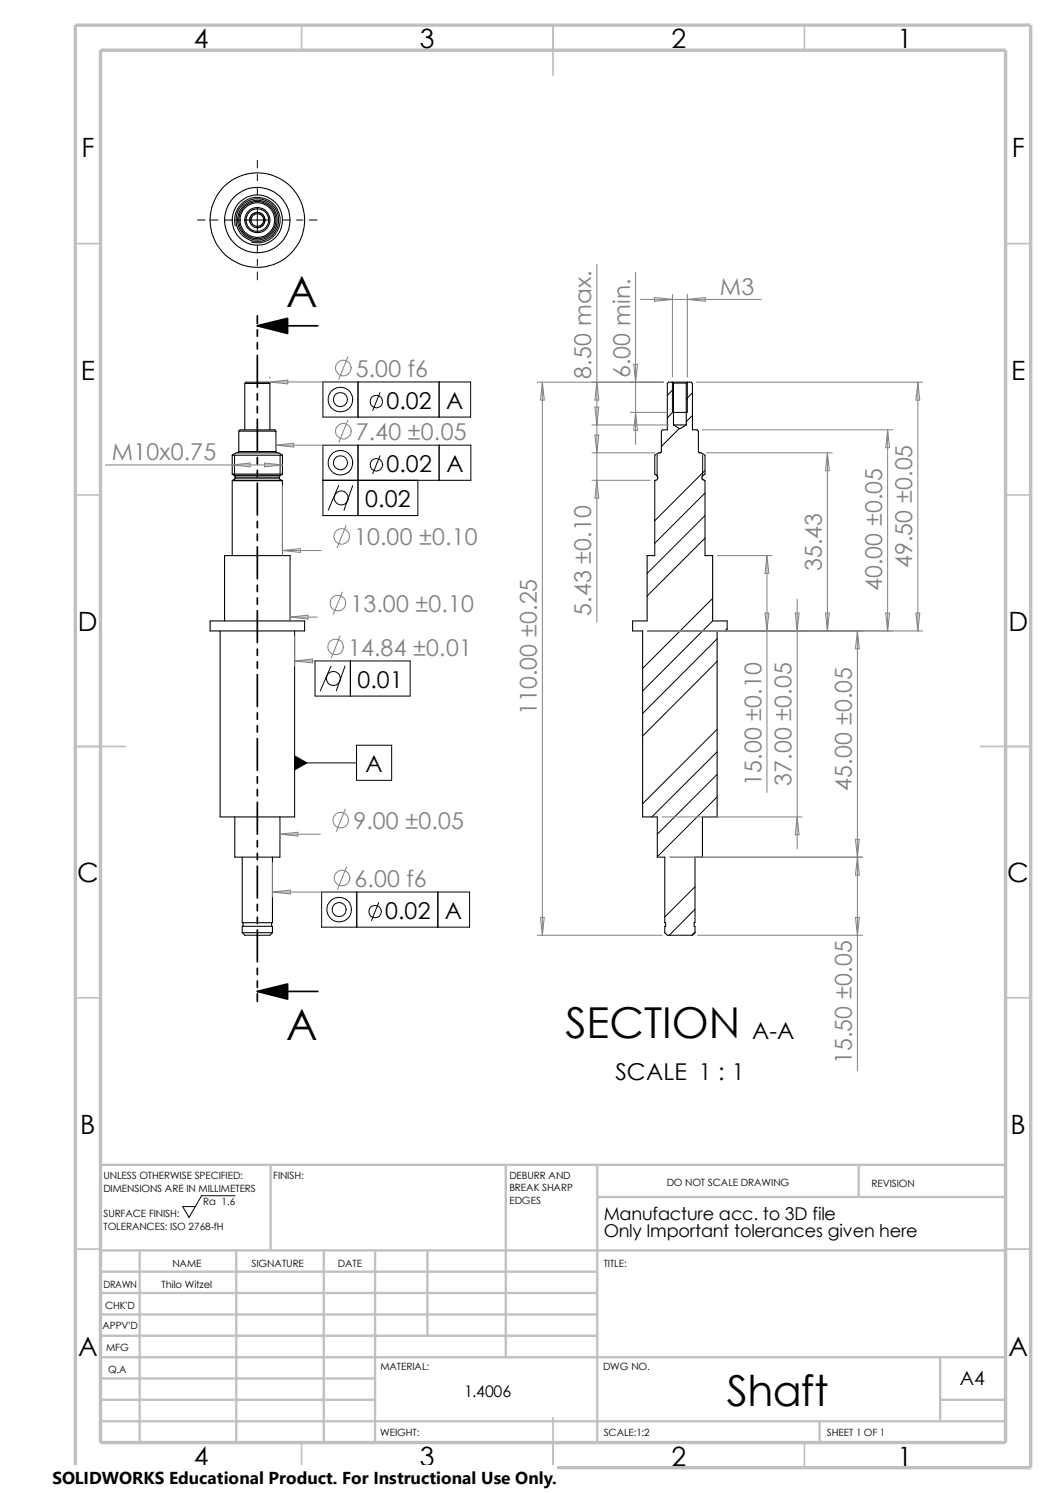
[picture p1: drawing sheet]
<svg xmlns="http://www.w3.org/2000/svg" width="210mm" height="297mm" viewBox="0 0 210 297" stroke-linecap="round" stroke-linejoin="round" font-family="sans-serif">
<g fill="none" stroke="#c0c0c0" stroke-width=".34">
<path d="M60 5v5M110 5v10M160 5v5M15 48.5h5M200 48.5h5M15 98.5h5M200 98.5h5M15 148.5h10M195 148.5h10M15 198.5h5M200 198.5h5M15 248.5h5"/>
<path d="M200 248.5h5M60 287v5M110 282v10M160 287v5"/>
</g>
<g fill="none" stroke="#c0c0c0" stroke-width=".47">
<path d="M53.8 231.7v17.1M100.6 231.7v38.3M118.8 231.7v55.3M118.8 238.1h81.2M170.8 231.7v6.4M200 231.7h-180v55.3M20 248.8h180M20 253h98.8M20 257.2h98.8M27.8 248.8v38.2M47 248.8v38.2M64.4 248.8v38.2"/>
<path d="M74.6 248.8v38.2M85 248.8v16.9M20 278.5h54.6M20 270h180M20 274.2h54.6M20 261.5h98.8M20 265.7h98.8M187 278.5h13M187 270v12.7M20 282.7h180M163 282.7v4.3"/>
</g>
<path d="M15 5h190v287h-190zM20 10h180v277h-180z" fill="none" stroke="#c0c0c0" stroke-width=".68" stroke-linecap="butt"/>
<g fill="none" stroke="#000" stroke-width=".21">
<path d="M48.7 76.3l.2-.3h4.5l.3 .3M48.7 76.3v9.2M48.7 76.3h5M53.7 76.3v9.2M133.7 76h3M133.7 76h-.7l-.3 .3v9.2h-.9l-.3 .3v4l-.1 .2-.4 .1-.8 .5v3.7l.4 .3M133.7 76l.2 .2M133.9 76.2v8.3M133.9 76.2h2.6M136.5 76.2v8.3M136.7 76h.8l.2 .3v9.2h1l.2 .3v4.2l.5 .1 .8 .5v3.7l-.6 .4v.6l.4 .2M136.7 76l-.2 .2"/>
<path d="M46.2 95.6h10M46.2 90.6l.7-.5h8.5l.8 .5M46.2 90.6v3.7M46.2 95.6v14.9M46.2 94.3l.4 .3M46.2 94.3h10M46.2 90.6h10M46.6 94.6l.1 .3M46.8 95.1h8.8M46.8 95.1l-.4 .4M47.5 89.8l-.3 .3M47.5 85.8l.3-.3h6.9l.2 .3"/>
<path d="M47.5 85.8v4M47.5 89.8h7.4M47.5 85.8h7.4M54.8 89.8l.3 .3M54.9 85.8v4M55.6 94.9h-8.8v.2M55.6 95.1l.1 .3 .3 .1M55.6 94.9v.2M55.8 94.5l-.2 .4M56.2 94.3a3.5 3.5 0 0 1-2.2 .3h-7.4M56.2 90.6v3.7M56.2 95.6v14.9"/>
<path d="M130.6 94.5l.2 .2v.5l-.2 .3-.4 .1v14.9h-1.5v13h-2.9v2h2v37h2.9v8h1.5v13.1h.2v.7h-.2v1.2l.5 .6h5l.5-.6v-1.2h-.2v-.7h.2v-13.1h1.5v-8h2.9v-37h2v-2h-2.9v-13h-1.5v-14.9l-.2-.1M133.7 82h3M133.9 84.5l1.3 .8 1.3-.8M133.9 84.5h2.6M41.8 123.5h18.8v2h-18.8zM43.8 125.5v37h14.8v-37M44.7 123.5v-13h13v13M46.7 162.5v8h9v-8M48.2 170.5v13.1h6v-13.1M48.2 185.5l.5 .6h5l.5-.6M48.2 185.5v-1.2h6v1.2M48.2 185.5h6"/>
<path d="M48.3 183.6v.7M54 183.6v.7"/>
<circle cx="51.2" cy="43.8" r="6.5"/>
<circle cx="51.2" cy="43.8" r="3.7"/>
<circle cx="51.2" cy="43.8" r="5"/>
<circle cx="51.2" cy="43.8" r="1.52"/>
<circle cx="51.2" cy="43.8" r="9.4"/>
<circle cx="51.2" cy="43.8" r="4.2"/>
<circle cx="51.2" cy="43.8" r="2.51"/>
<circle cx="51.2" cy="43.8" r="2.25"/>
<circle cx="51.2" cy="43.8" r="3.4"/>
<circle cx="51.2" cy="43.8" r="1.26"/>
<circle cx="51.2" cy="43.8" r="4"/>
</g>
<g fill="none" stroke="#000" stroke-width=".2">
<path d="M51.2 31.9v1.5M51.2 34.7v1.2M51.2 37.2v1.6M39.3 43.8h1.5M42.1 43.8h1.2M44.6 43.8h1.6M46.8 45a4.6 4.6 0 0 1 4-5.8 4.6 4.6 0 0 1 4.9 5 4.6 4.6 0 0 1-5.7 4M48.7 43.8h5M49.7 44.2a1.49 1.49 0 0 1 1.4-1.9 1.49 1.49 0 0 1 1.6 1.6 1.49 1.49 0 0 1-1.9 1.3M51.2 41.3v5M51.2 48.8v1.5M51.2 51.6v1.2"/>
<path d="M51.2 54.1v1.6M56.2 43.8h1.5M59 43.8h1.2M61.5 43.8h1.6M64.2 76h29.4v7h-29.4zM71.2 76v7M75.6 78.1l-1.5 3.6M87.3 76v7M133.7 76v6M133.9 77.4l-1.2 1.3M136.7 76v6M137.7 78.1l-1.2 1.3"/>
<path d="M46.7 90.6v4M55.7 90.6v4M64.2 95.5h29.4v-6.9h-29.4v14h18.9v-7.1M67.4 96.6l-2.1 4.9M70.1 96.6l-1.7 4.9M71.2 88.6v14M75.6 90.7l-1.5 3.5M87.3 88.6v6.9M130.7 90.6v4M133.9 81.9l-1.2 1.2M135.1 85.2l-3.6 3.6M137.7 82.6l-1.2 1.3"/>
<path d="M139.7 90.6v4M140.2 93.6l-10 10M140.2 98.1l-10 10M140.2 102.6l-11.5 11.5M140.2 107.1l-11.5 11.5M141.7 119l-13.9 14M62.7 131.5h18.9v7h-18.9zM65.8 132.5l-2.1 4.9M68.6 132.5l-1.7 4.9M69.7 131.5v7M141.7 123.5l-13.9 14M142.6 127.1l-14.8 14.8"/>
<path d="M142.6 131.6l-14.8 14.8M144.6 125.1l-.4 .4M58.6 151.8h12.3M70.9 148.3h7v6.9h-7zM142.6 145.1l-14.8 14.8M142.6 149.6l-13 12.9M142.6 154.1l-11.9 11.8M142.6 158.5l-11.9 11.9M64 177.5h29.4v6.9h-29.4zM71 177.5v6.9M75.3 179.6l-1.4 3.5M87.1 177.5v6.9"/>
<path d="M138.2 176.4l-6 6M138.2 180.9l-5.1 5.2M138.2 185.4l-.6 .7M46.7 237.9h-6.6l-2.5 4.3-1.3-2.2h2.6"/>
<circle cx="67.7" cy="79.5" r="1.4"/>
<circle cx="67.7" cy="79.5" r="2.45"/>
<circle cx="74.8" cy="79.9" r="1.24"/>
<circle cx="67.7" cy="92.1" r="2.45"/>
<circle cx="67.7" cy="92.1" r="1.4"/>
<circle cx="67.9" cy="99" r="1.4"/>
<circle cx="74.9" cy="92.5" r="1.26"/>
<circle cx="66.3" cy="135" r="1.4"/>
<circle cx="67.4" cy="181" r="1.4"/>
<circle cx="67.4" cy="181" r="2.45"/>
<circle cx="74.6" cy="181.4" r="1.26"/>
</g>
<g fill="none" stroke="#808080" stroke-width=".2">
<path d="M118.7 52.6v71.2M126.4 54.2v34.2M127.4 59.6h24M130.2 59.2l3.5 .4-3.5 .3zM133.7 58.5v16.5M136.7 58.5v16.5M136.7 59.6l3.6-.4v.7zM53.7 75v.3M53.7 76h10.5M53.7 76l3.5-.4v.8zM69.2 71l-1.8 4.4M106.8 76h25.2"/>
<path d="M107.9 76l.3 3.6h-.7zM107.9 76v110.1M118.7 76l.4 3.6h-.8zM126 72.5h.8l-.4 3.5zM138.5 76h45M182.5 76l.4 3.6h-.7zM182.5 76v49.5M21 92.5h35.2M46.2 92.5l3.5-.4v.8zM52.6 92.1l3.6 .4-3.6 .4zM54.9 86.8v2.8M54.9 88.6h9.3"/>
<path d="M54.9 88.6l3.5-.4v.7zM56.2 96.6v13.9M69.2 83.6l-1.8 4.4M117.7 95.5h11.6M117.7 84.5h15.3M117.7 90.1h12.6M118.3 86.5h.8l-.4 3.6zM118.3 81h.8l-.4 3.5zM118.7 95.5l.4 3.6h-.8zM125.4 82h7.3M126.4 82l.4 3.6h-.8zM139.7 85.5h37.8"/>
<path d="M140.5 90.1h25M164.5 90.1v35.4M164.5 90.1l.4 3.5h-.7zM176.5 85.5v40M176.5 85.5l.4 3.6h-.8zM56.2 109.5l3.5-.4v.8zM56.2 109.5h7.7M57.7 111.5v12.2M68.1 117.8l-1.8 4.4M68.8 104.5l-1.7 4.5M142.7 110.5h10.8M152.5 110.5v47.1"/>
<path d="M152.5 110.5l.4 3.6h-.8zM158.5 119.2v49.7M57.7 122.8l3.6-.4v.7zM57.7 122.8h5.4M58.6 131.5l3.5-.4v.8zM58.6 131.5h4.1M58.6 126.5v6M67.6 126.5l-1.7 4.4M128.8 125.5h54.7M152.1 122h.8l-.4 3.5zM158.2 122h.7l-.4 3.5zM164.2 122h.7l-.4 3.5z"/>
<path d="M170.5 125.5v87.5M170.5 125.5l.4 3.6h-.8zM176.1 122h.8l-.4 3.5zM182.2 122h.7l-.4 3.5zM54.2 177.5l3.5-.4v.7zM54.2 177.5h9.8M54.2 171.5v6.9M55.7 165.9h8M55.7 165.9l3.5-.3v.7zM55.7 163.5v3.4M68.7 161l-1.8 4.4M68.9 172.5l-1.8 4.4"/>
<path d="M131.7 162.5h27.8M133.2 170.5h38.3M158.5 162.5l.4 3.6h-.7zM170.1 167h.8l-.8 7.1h.8zM106.8 186.1h24.9M107.5 182.5h.7l-.3 3.6zM138.7 186.1h32.8M170.1 182.5h.8l-.4 3.6z"/>
<circle cx="68.3" cy="73.2" r="1.56"/>
<circle cx="68.3" cy="85.8" r="1.55"/>
<circle cx="67.2" cy="120" r="1.56"/>
<circle cx="68" cy="106.7" r="1.56"/>
<circle cx="66.7" cy="128.7" r="1.56"/>
<circle cx="67.7" cy="163.2" r="1.56"/>
<circle cx="68" cy="174.7" r="1.56"/>
</g>
<path d="M58.6 150.4l2.4 1.4-2.4 1.4z" fill="#000" stroke="#000" stroke-width=".2"/>
<path d="M51.2 64.8l6-1.5v3zM51.2 197.2l6-1.5v3.1z" fill="#000" stroke="#000" stroke-width=".34"/>
<g fill="none" stroke="#000" stroke-width=".34">
<path d="M51.2 64.8h12M51.2 62.8v1.5M51.2 65.6v1.3M51.2 68.2v1.2M51.2 70.7v6.3M51.2 78.3v1.3M51.2 80.9v1.2M51.2 83.4v6.3M51.2 91v1.3M51.2 93.6v1.2M51.2 96.1v6.3M51.2 103.7v1.3"/>
<path d="M51.2 106.3v1.2M51.2 108.8v6.3M51.2 116.4v1.3M51.2 119v1.2M51.2 121.5v6.3M51.2 129.1v1.3M51.2 131.7v1.2M51.2 134.2v6.3M51.2 141.8v1.3M51.2 144.4v1.2M51.2 146.9v6.3M51.2 154.5v1.3"/>
<path d="M51.2 157.1v1.2M51.2 159.6v6.3M51.2 167.2v1.3M51.2 169.8v1.2M51.2 172.3v6.3M51.2 179.9v1.3M51.2 197.2h12M51.2 182.5v1.2M51.2 185v6.3M51.2 192.6v1.3M51.2 195.2v1.2M51.2 197.7v1.5"/>
</g>
<path d="M10.4 291.5h100.4v5.5h-100.4z" fill="#fff"/>
<g font-size="8.5">
<text x="56.9" y="61">A</text>
<text x="56.9" y="206.8">A</text>
<text x="112.4" y="206.5">SECTION</text>
<text x="144.5" y="279.7">Shaft</text>
</g>
<g font-size="5.3">
<text x="38.5" y="9.6">4</text>
<text x="83.5" y="9.6">3</text>
<text x="133.5" y="9.6">2</text>
<text x="178.5" y="9.6">1</text>
<text x="16.2" y="31.3">F</text>
<text x="201.2" y="31.3">F</text>
<text x="16" y="75.6">E</text>
<text x="201.1" y="75.6">E</text>
<text x="15.5" y="125.6">D</text>
<text x="200.6" y="125.6">D</text>
<text x="15.3" y="175.6">C</text>
<text x="200.3" y="175.6">C</text>
<text x="16" y="225.6">B</text>
<text x="201" y="225.6">B</text>
<text x="15.5" y="269.8">A</text>
<text x="200.5" y="269.8">A</text>
<text x="38.5" y="291.6">4</text>
<text x="83.5" y="291.6">3</text>
<text x="133.5" y="291.6">2</text>
<text x="178.5" y="291.6">1</text>
</g>
<g font-size="4.6" fill="#808080">
<text x="143.2" y="58.6">M3</text>
<text x="70.8" y="75">5.00 f6</text>
<text x="117.6" y="75.3" transform="rotate(-90 117.6 75.3)">8.50 max.</text>
<text x="125.3" y="75.2" transform="rotate(-90 125.3 75.2)">6.00 min.</text>
<text x="70.8" y="87.6">7.40 ±0.05</text>
<text x="22.2" y="91.6">M10x0.75</text>
<text x="70.4" y="108.5">10.00 ±0.10</text>
<text x="163.4" y="113.6" transform="rotate(-90 163.4 113.6)">35.43</text>
<text x="181.4" y="113.1" transform="rotate(-90 181.4 113.1)">49.50 ±0.05</text>
<text x="175.4" y="117.7" transform="rotate(-90 175.4 117.7)">40.00 ±0.05</text>
<text x="69.7" y="121.8">13.00 ±0.10</text>
<text x="117.6" y="122.5" transform="rotate(-90 117.6 122.5)">5.43 ±0.10</text>
<text x="69.3" y="130.5">14.84 ±0.01</text>
<text x="106.8" y="142.3" transform="rotate(-90 106.8 142.3)">110.00 ±0.25</text>
<text x="151.4" y="156.4" transform="rotate(-90 151.4 156.4)">15.00 ±0.10</text>
<text x="157.4" y="156.3" transform="rotate(-90 157.4 156.3)">37.00 ±0.05</text>
<text x="169.4" y="157.3" transform="rotate(-90 169.4 157.3)">45.00 ±0.05</text>
<text x="70.3" y="165">9.00 ±0.05</text>
<text x="70.5" y="176.4">6.00 f6</text>
<text x="169.4" y="211.7" transform="rotate(-90 169.4 211.7)">15.50 ±0.05</text>
</g>
<g font-size="4.6">
<text x="76.8" y="81.3">0.02</text>
<text x="88.7" y="81.3">A</text>
<text x="76.9" y="93.9">0.02</text>
<text x="88.8" y="93.9">A</text>
<text x="72.6" y="100.9">0.02</text>
<text x="71.1" y="136.8">0.01</text>
<text x="72.7" y="153.6">A</text>
<text x="76.6" y="182.8">0.02</text>
<text x="88.5" y="182.8">A</text>
<text x="149.6" y="206.7">A-A</text>
<text x="122.4" y="214.9">SCALE 1 : 1</text>
</g>
<text font-size="3.9" x="190.9" y="275.5">A4</text>
<g font-size="3.5">
<text x="120.1" y="242.6">Manufacture acc. to 3D file</text>
<text x="120.1" y="246.2">Only Important tolerances given here</text>
</g>
<text font-size="3.4" x="10.4" y="295.2">SOLIDWORKS Educational Product. For Instructional Use Only.</text>
<text font-size="3.2" x="92.3" y="277.9">1.4006</text>
<g font-size="2">
<text x="20.6" y="234.6">UNLESS OTHERWISE SPECIFIED:</text>
<text x="20.6" y="237.1">DIMENSIONS ARE IN MILLIMETERS</text>
<text x="40.4" y="239.6">Ra 1.6</text>
<text x="54.4" y="234.6">FINISH:</text>
<text x="101.3" y="237">BREAK SHARP</text>
<text x="101.3" y="239.5">EDGES</text>
<text x="101.3" y="234.5">DEBURR AND</text>
<text x="132.6" y="236">DO NOT SCALE DRAWING</text>
<text x="173.3" y="236.2">REVISION</text>
<text x="20.6" y="244.7">TOLERANCES: ISO 2768-fH</text>
<text x="20.6" y="242.2">SURFACE FINISH:</text>
<text x="50" y="252">SIGNATURE</text>
<text x="67.2" y="252">DATE</text>
<text x="120.1" y="252">TITLE:</text>
<text x="20.6" y="256.2">DRAWN</text>
<text x="32.1" y="256.2">Thilo Witzel</text>
<text x="34.3" y="252.1">NAME</text>
<text x="20.9" y="260.4">CHK'D</text>
<text x="20.4" y="264.5">APPV'D</text>
<text x="21.1" y="268.8">MFG</text>
<text x="21.5" y="273.1">Q.A</text>
<text x="75.6" y="272.5">MATERIAL:</text>
<text x="119.9" y="272.5">DWG NO.</text>
<text x="75.6" y="285.6">WEIGHT:</text>
<text x="120.1" y="285.6">SCALE:1:2</text>
<text x="164.5" y="285.6">SHEET 1 OF 1</text>
</g>
</svg>
